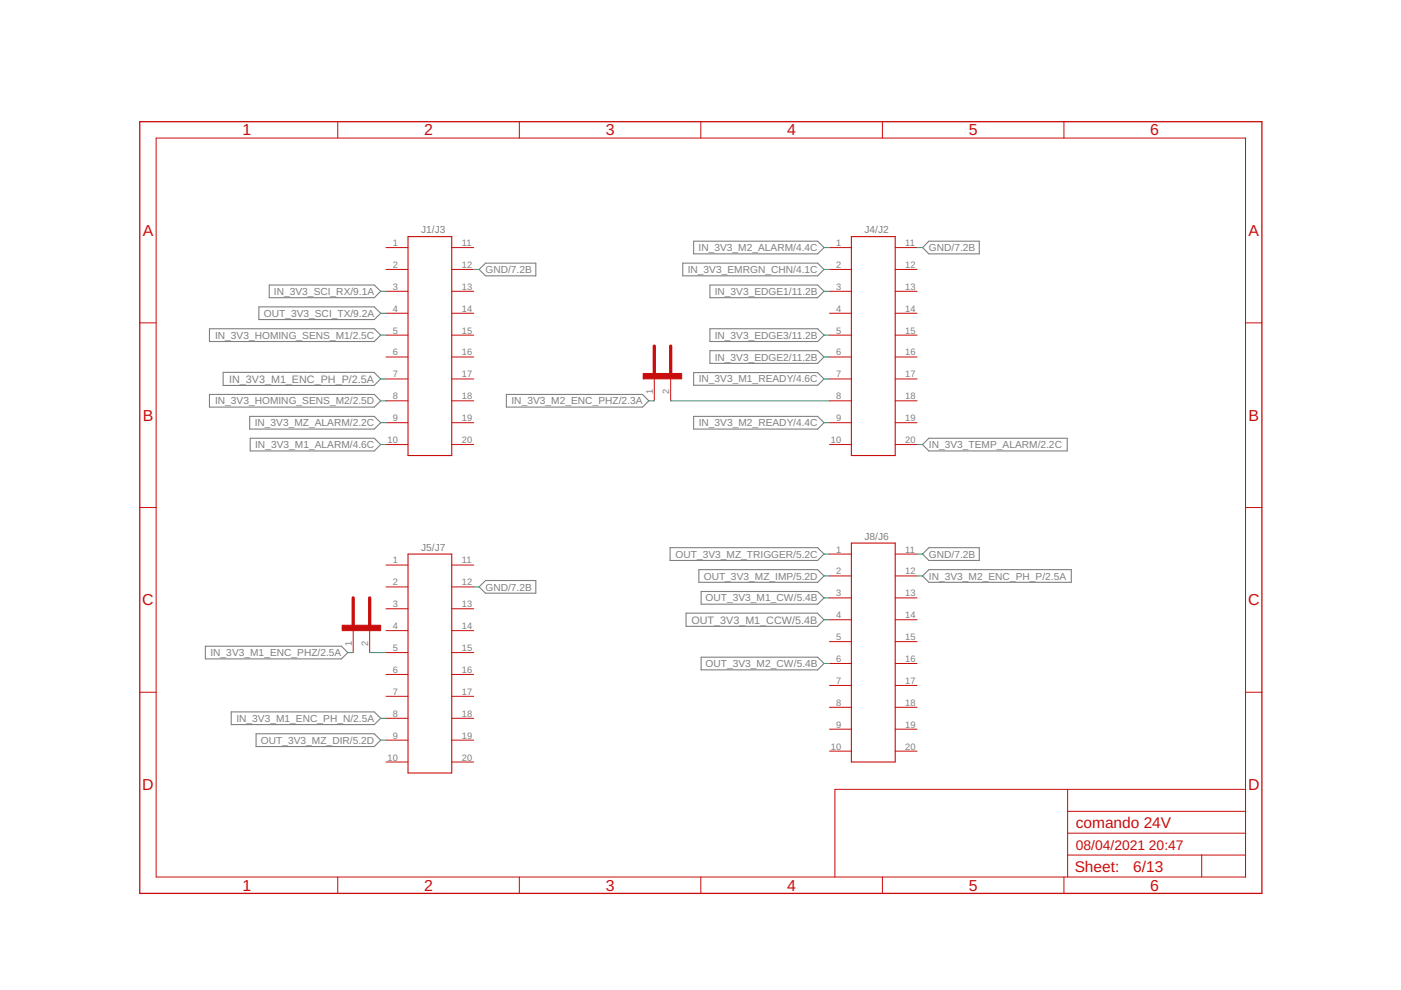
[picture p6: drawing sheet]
<svg xmlns="http://www.w3.org/2000/svg" width="297mm" height="210mm" viewBox="0 0 297 210" stroke-linecap="round" stroke-linejoin="round" font-family="sans-serif">
<g fill="none" stroke="#808080" stroke-width=".23">
<path d="M101.6 57.1l1.3-1.3h10.7v2.7h-10.7zM144.8 55.8h28.6l1.3 1.3-1.3 1.4h-28.6zM147.1 51.1h26.3l1.3 1.4-1.3 1.3h-26.3zM196.9 51.1h10.7v2.7h-10.7l-1.3-1.3zM44.4 69.7h35l1.3 1.4-1.3 1.3h-35zM47.3 79h32l1.4 1.3-1.4 1.4h-32zM54.9 65.1h24.5l1.3 1.3-1.3 1.4h-24.5zM57.1 60.4h22.3l1.3 1.4-1.3 1.3h-22.3zM147.1 79h26.3l1.3 1.3-1.3 1.4h-26.3zM150.5 60.4h22.9l1.3 1.4-1.3 1.3h-22.9zM150.5 69.7h22.9l1.3 1.4-1.3 1.3h-22.9zM150.5 74.4h22.9l1.3 1.3-1.3 1.3h-22.9z"/>
<path d="M44.4 83.6h35l1.3 1.4-1.3 1.3h-35zM52.9 88.3h26.5l1.3 1.3-1.3 1.4h-26.5zM53 92.9h26.4l1.3 1.4-1.3 1.3h-26.4zM107.4 83.6h28.8l1.4 1.4-1.4 1.3h-28.8zM147.1 88.3h26.3l1.3 1.3-1.3 1.4h-26.3zM196.9 92.9h29.4v2.7h-29.4l-1.3-1.3zM142.1 116.1h31.3l1.3 1.4-1.3 1.3h-31.3zM196.9 116.1h10.7v2.7h-10.7l-1.3-1.3zM43.5 137h28.9l1.3 1.4-1.3 1.3h-28.9zM101.6 124.4l1.3-1.3h10.7v2.7h-10.7zM145.5 130h27.8l1.4 1.4-1.4 1.4h-27.8zM148.2 120.8h25.2l1.3 1.3-1.3 1.4h-25.2z"/>
<path d="M148.7 125.4h24.7l1.3 1.4-1.3 1.3h-24.7zM148.7 139.3h24.7l1.3 1.4-1.3 1.3h-24.7zM195.6 122.1l1.3-1.3h30.2v2.7h-30.2zM49 150.9h30.4l1.3 1.4-1.3 1.3h-30.4zM54.3 155.6h25.1l1.3 1.3-1.3 1.4h-25.1z"/>
</g>
<g fill="none" stroke="#c90d0c" stroke-width=".21">
<path d="M33.1 29.3h231v156.6h-231zM71.6 25.8v3.5M110.1 25.8v3.5M148.6 25.8v3.5M187.1 25.8v3.5M225.6 25.8v3.5M81.9 52.5h4.6M81.9 57.1h4.6M95.8 52.5h4.6M95.8 57.1h4.6M175.9 52.5h4.6M175.9 57.1h4.6"/>
<path d="M189.8 52.5h4.6M189.8 57.1h4.6M29.6 68.5h3.5M81.9 61.8h4.6M81.9 66.4h4.6M81.9 71.1h4.6M81.9 75.7h4.6M95.8 61.8h4.6M95.8 66.4h4.6M95.8 71.1h4.6M95.8 75.7h4.6M136.4 79.2v1.1"/>
<path d="M175.9 61.8h4.6M175.9 66.4h4.6M175.9 71.1h4.6M175.9 75.7h4.6M189.8 61.8h4.6M189.8 66.4h4.6M189.8 71.1h4.6M189.8 75.7h4.6M264.1 68.5h3.4M81.9 80.3h4.6M81.9 85h4.6M81.9 89.6h4.6"/>
<path d="M81.9 94.3h4.6M95.8 80.3h4.6M95.8 85h4.6M95.8 89.6h4.6M95.8 94.3h4.6M138.7 80.3v4.7M142.2 80.3v4.7M175.9 80.3h4.6M175.9 85h4.6M175.9 89.6h4.6M175.9 94.3h4.6M189.8 80.3h4.6"/>
<path d="M189.8 85h4.6M189.8 89.6h4.6M189.8 94.3h4.6M29.6 107.6h3.5M81.9 119.8h4.6M95.8 119.8h4.6M175.9 117.5h4.6M189.8 117.5h4.6M264.1 107.6h3.4M72.6 132.6v1.1M74.9 133.7v4.7M78.4 133.7v4.7"/>
<path d="M81.9 124.4h4.6M81.9 129.1h4.6M81.9 133.7h4.6M81.9 138.4h4.6M95.8 124.4h4.6M95.8 129.1h4.6M95.8 133.7h4.6M95.8 138.4h4.6M175.9 122.1h4.6M175.9 126.8h4.6M175.9 131.4h4.6M175.9 136h4.6"/>
<path d="M189.8 122.1h4.6M189.8 126.8h4.6M189.8 131.4h4.6M189.8 136h4.6M29.6 146.8h3.5M81.9 143h4.6M81.9 147.6h4.6M81.9 152.3h4.6M81.9 156.9h4.6M95.8 143h4.6M95.8 147.6h4.6M95.8 152.3h4.6"/>
<path d="M95.8 156.9h4.6M175.9 140.7h4.6M175.9 145.3h4.6M175.9 150h4.6M175.9 154.6h4.6M175.9 159.3h4.6M189.8 140.7h4.6M189.8 145.3h4.6M189.8 150h4.6M189.8 154.6h4.6M189.8 159.3h4.6M264.1 146.8h3.4"/>
<path d="M81.9 161.6h4.6M95.8 161.6h4.6M226.4 167.4v18.5M226.4 176.7h37.7M226.4 172h37.7M264.1 167.4h-87.1v18.5M71.6 185.9v3.5M110.1 185.9v3.5M148.6 185.9v3.5M187.1 185.9v3.5M225.6 185.9v3.5M226.4 181.3h37.7"/>
<path d="M254.8 181.3v4.6"/>
</g>
<path d="M29.6 25.8h237.9v163.6h-237.9z" fill="none" stroke="#c90d0c" stroke-width=".28"/>
<path d="M86.5 50.2h9.3v46.4h-9.3zM180.5 50.2h9.3v46.4h-9.3zM86.5 117.5h9.3v46.4h-9.3zM180.5 115.1h9.3v46.5h-9.3z" fill="none" stroke="#c90d0c" stroke-width=".23"/>
<path d="M138.7 73.4v5.8M142.2 73.4v5.8M74.9 126.8v5.8M78.4 126.8v5.8" fill="none" stroke="#c90d0c" stroke-width=".7"/>
<g fill="#c90d0c" stroke="#c90d0c" stroke-width=".21">
<path d="M136.4 79.2h8.1v1.1h-8.1z"/>
<path d="M72.6 132.6h8.1v1.1h-8.1z"/>
</g>
<g fill="none" stroke="#0dab76" stroke-width=".21">
<path d="M100.4 57.1h1.2M174.7 57.1h1.2M174.7 52.5h1.2M194.4 52.5h1.2M80.7 61.8h1.2M80.7 66.4h1.2M80.7 71.1h1.2M174.7 61.8h1.2M174.7 71.1h1.2M174.7 75.7h1.2M80.7 85h1.2M80.7 89.6h1.2"/>
<path d="M80.7 94.3h1.2M80.7 80.3h1.2M137.6 85h1.1M142.2 85h33.7M174.7 89.6h1.2M174.7 80.3h1.2M194.4 94.3h1.2M174.7 117.5h1.2M194.4 117.5h1.2M73.7 138.4h1.2M78.4 138.4h3.5M100.4 124.4h1.2"/>
<path d="M174.7 126.8h1.2M174.7 122.1h1.2M174.7 131.4h1.2M194.4 122.1h1.2M80.7 152.3h1.2M80.7 156.9h1.2M174.7 140.7h1.2"/>
</g>
<g font-size="3.4" fill="#c90d0c">
<text x="51.4" y="28.7">1</text>
<text x="89.9" y="28.7">2</text>
<text x="128.4" y="28.7">3</text>
<text x="166.9" y="28.7">4</text>
<text x="205.4" y="28.7">5</text>
<text x="243.9" y="28.7">6</text>
<text x="30.3" y="50">A</text>
<text x="264.7" y="50">A</text>
<text x="30.3" y="89.2">B</text>
<text x="264.7" y="89.2">B</text>
<text x="30.2" y="128.4">C</text>
<text x="264.6" y="128.4">C</text>
<text x="30.2" y="167.5">D</text>
<text x="264.6" y="167.5">D</text>
<text x="51.4" y="188.9">1</text>
<text x="89.9" y="188.9">2</text>
<text x="128.4" y="188.9">3</text>
<text x="166.9" y="188.9">4</text>
<text x="205.4" y="188.9">5</text>
<text x="243.9" y="188.9">6</text>
</g>
<g font-size="3.3" fill="#c90d0c">
<text x="228.1" y="175.5">comando 24V</text>
<text x="227.9" y="184.9">Sheet:</text>
<text x="240.3" y="184.8">6/13</text>
</g>
<g font-size="2.9" fill="#c90d0c">
<text x="228.1" y="180.1">08/04/2021</text>
<text x="243.6" y="180.1">20:47</text>
</g>
<g font-size="2.3" fill="#808080">
<text x="48.6" y="81.2">IN_3V3_M1_ENC_PH_P/2.5A</text>
<text x="146.6" y="132.2">OUT_3V3_M1_CCW/5.4B</text>
</g>
<g font-size="2.2" fill="#808080">
<text x="89.3" y="49.5">J1/J3</text>
<text x="148.1" y="53.2">IN_3V3_M2_ALARM/4.4C</text>
<text x="183.3" y="49.5">J4/J2</text>
<text x="196.9" y="53.3">GND/7.2B</text>
<text x="102.9" y="57.9">GND/7.2B</text>
<text x="145.8" y="57.9">IN_3V3_EMRGN_CHN/4.1C</text>
<text x="58.1" y="62.5">IN_3V3_SCI_RX/9.1A</text>
<text x="151.5" y="62.5">IN_3V3_EDGE1/11.2B</text>
<text x="45.6" y="71.8">IN_3V3_HOMING_SENS_M1/2.5C</text>
<text x="55.9" y="67.2">OUT_3V3_SCI_TX/9.2A</text>
<text x="151.5" y="71.8">IN_3V3_EDGE3/11.2B</text>
<text x="151.5" y="76.5">IN_3V3_EDGE2/11.2B</text>
<text x="148.1" y="81.1">IN_3V3_M1_READY/4.6C</text>
<text x="45.6" y="85.7">IN_3V3_HOMING_SENS_M2/2.5D</text>
<text x="108.4" y="85.7">IN_3V3_M2_ENC_PHZ/2.3A</text>
<text x="54" y="90.4">IN_3V3_MZ_ALARM/2.2C</text>
<text x="54.1" y="95">IN_3V3_M1_ALARM/4.6C</text>
<text x="148.1" y="90.4">IN_3V3_M2_READY/4.4C</text>
<text x="196.9" y="95">IN_3V3_TEMP_ALARM/2.2C</text>
<text x="89.3" y="116.8">J5/J7</text>
<text x="143.2" y="118.2">OUT_3V3_MZ_TRIGGER/5.2C</text>
<text x="183.3" y="114.5">J8/J6</text>
<text x="196.9" y="118.2">GND/7.2B</text>
<text x="102.9" y="125.2">GND/7.2B</text>
<text x="149.2" y="122.9">OUT_3V3_MZ_IMP/5.2D</text>
<text x="196.9" y="122.9">IN_3V3_M2_ENC_PH_P/2.5A</text>
<text x="149.6" y="127.5">OUT_3V3_M1_CW/5.4B</text>
<text x="44.6" y="139.1">IN_3V3_M1_ENC_PHZ/2.5A</text>
<text x="149.6" y="141.4">OUT_3V3_M2_CW/5.4B</text>
<text x="50.1" y="153">IN_3V3_M1_ENC_PH_N/2.5A</text>
<text x="55.3" y="157.7">OUT_3V3_MZ_DIR/5.2D</text>
</g>
<g font-size="2" fill="#808080">
<text x="83.3" y="52.2">1</text>
<text x="97.9" y="52.2">11</text>
<text x="177.3" y="52.2">1</text>
<text x="191.9" y="52.2">11</text>
<text x="83.3" y="56.8">2</text>
<text x="97.9" y="56.8">12</text>
<text x="177.3" y="56.8">2</text>
<text x="191.9" y="56.8">12</text>
<text x="83.3" y="61.4">3</text>
<text x="97.9" y="61.4">13</text>
<text x="177.3" y="61.4">3</text>
<text x="191.9" y="61.4">13</text>
<text x="83.3" y="66.1">4</text>
<text x="83.3" y="70.7">5</text>
<text x="97.9" y="66.1">14</text>
<text x="97.9" y="70.7">15</text>
<text x="177.3" y="66.1">4</text>
<text x="177.3" y="70.7">5</text>
<text x="191.9" y="66.1">14</text>
<text x="191.9" y="70.7">15</text>
<text x="83.3" y="75.4">6</text>
<text x="97.9" y="75.4">16</text>
<text x="177.3" y="75.4">6</text>
<text x="191.9" y="75.4">16</text>
<text x="83.3" y="80">7</text>
<text x="97.9" y="80">17</text>
<text x="138.4" y="83.6" transform="rotate(-90 138.4 83.6)">1</text>
<text x="141.9" y="83.6" transform="rotate(-90 141.9 83.6)">2</text>
<text x="177.3" y="80">7</text>
<text x="191.9" y="80">17</text>
<text x="83.3" y="84.7">8</text>
<text x="83.3" y="89.3">9</text>
<text x="97.9" y="84.7">18</text>
<text x="97.9" y="89.3">19</text>
<text x="177.3" y="84.7">8</text>
<text x="177.3" y="89.3">9</text>
<text x="191.9" y="84.7">18</text>
<text x="191.9" y="89.3">19</text>
<text x="82.2" y="93.9">10</text>
<text x="97.9" y="93.9">20</text>
<text x="176.2" y="93.9">10</text>
<text x="191.9" y="93.9">20</text>
<text x="83.3" y="119.5">1</text>
<text x="97.9" y="119.5">11</text>
<text x="177.3" y="117.1">1</text>
<text x="191.9" y="117.1">11</text>
<text x="83.3" y="124.1">2</text>
<text x="97.9" y="124.1">12</text>
<text x="177.3" y="121.8">2</text>
<text x="191.9" y="121.8">12</text>
<text x="83.3" y="128.8">3</text>
<text x="97.9" y="128.8">13</text>
<text x="177.3" y="126.4">3</text>
<text x="177.3" y="131.1">4</text>
<text x="191.9" y="126.4">13</text>
<text x="191.9" y="131.1">14</text>
<text x="74.6" y="137" transform="rotate(-90 74.6 137)">1</text>
<text x="78.1" y="137" transform="rotate(-90 78.1 137)">2</text>
<text x="83.3" y="133.4">4</text>
<text x="97.9" y="133.4">14</text>
<text x="177.3" y="135.7">5</text>
<text x="191.9" y="135.7">15</text>
<text x="83.3" y="138">5</text>
<text x="83.3" y="142.7">6</text>
<text x="97.9" y="138">15</text>
<text x="97.9" y="142.7">16</text>
<text x="177.3" y="140.4">6</text>
<text x="191.9" y="140.4">16</text>
<text x="83.3" y="147.3">7</text>
<text x="97.9" y="147.3">17</text>
<text x="177.3" y="145">7</text>
<text x="177.3" y="149.6">8</text>
<text x="191.9" y="145">17</text>
<text x="191.9" y="149.6">18</text>
<text x="83.3" y="152">8</text>
<text x="97.9" y="152">18</text>
<text x="177.3" y="154.3">9</text>
<text x="191.9" y="154.3">19</text>
<text x="82.2" y="161.2">10</text>
<text x="83.3" y="156.6">9</text>
<text x="97.9" y="156.6">19</text>
<text x="97.9" y="161.2">20</text>
<text x="176.2" y="158.9">10</text>
<text x="191.9" y="158.9">20</text>
</g>
</svg>
